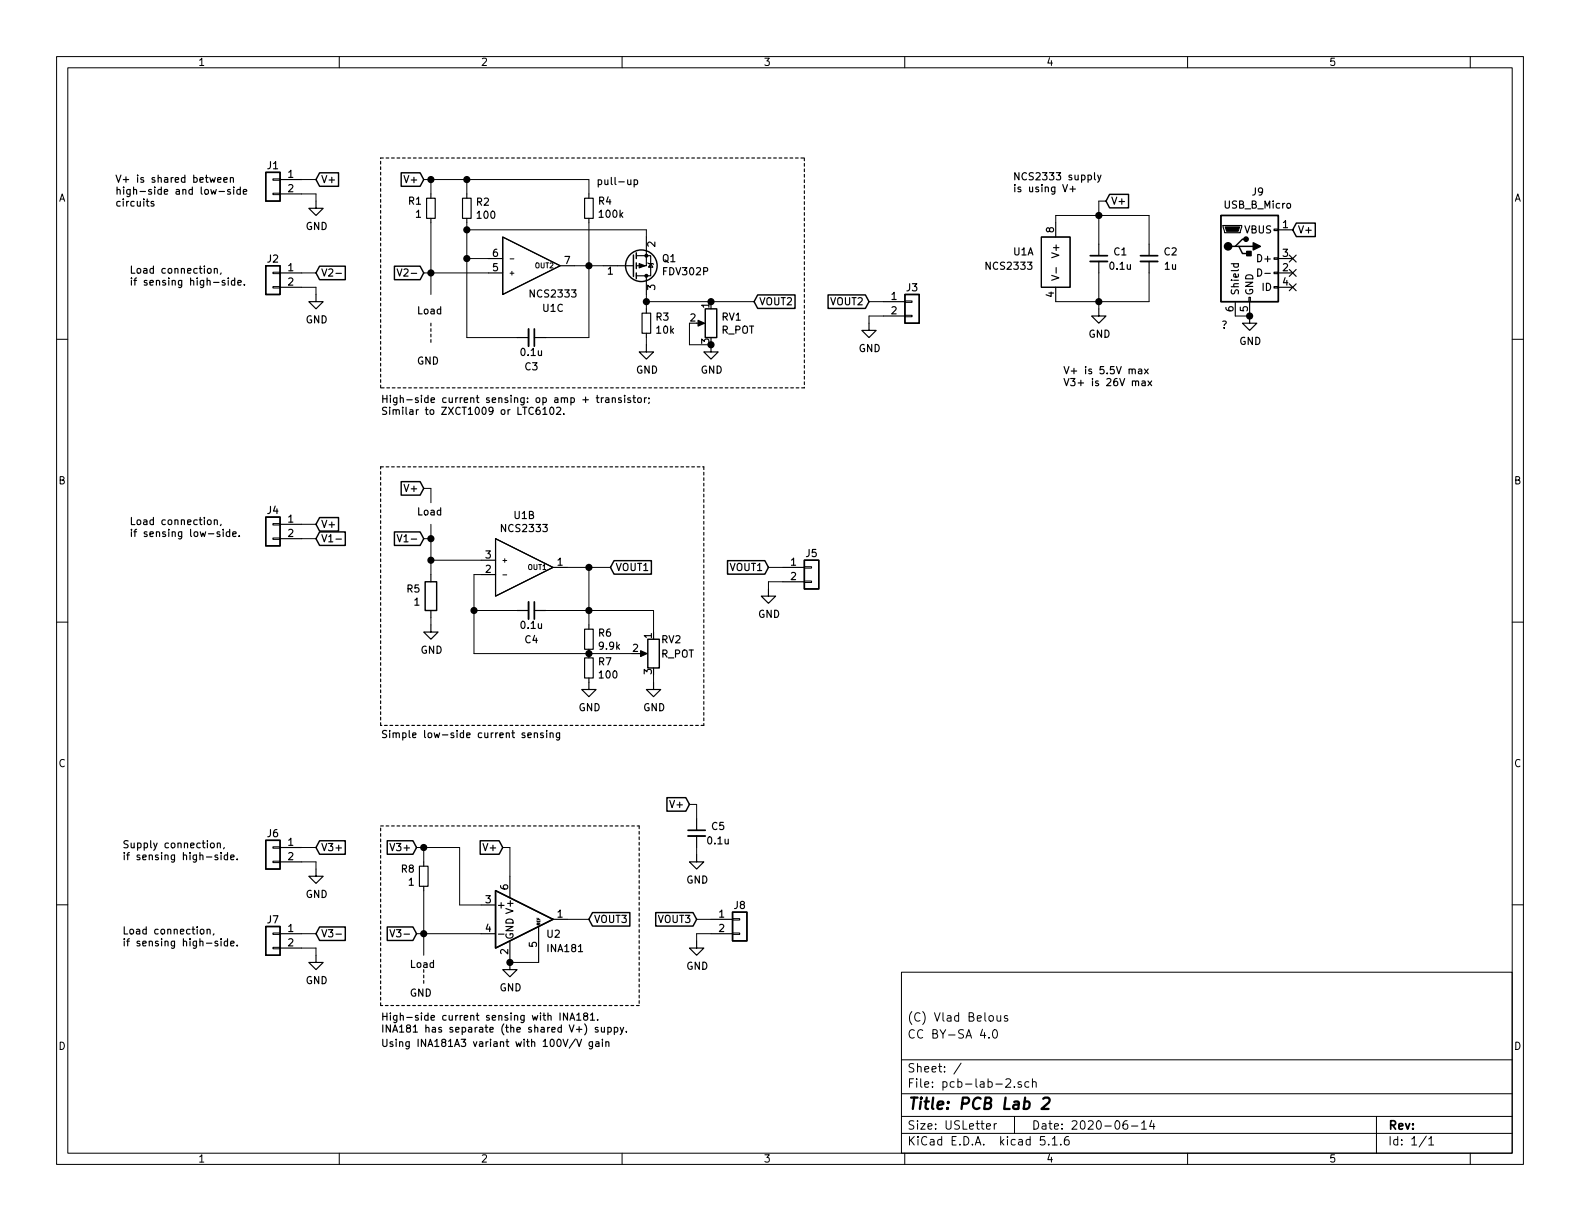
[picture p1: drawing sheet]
EESchema Schematic File Version 4
EELAYER 30 0
EELAYER END
$Descr USLetter 11000 8500
encoding utf-8
Sheet 1 1
Title "PCB Lab 2"
Date "2020-06-14"
Rev ""
Comp ""
Comment1 "CC BY-SA 4.0"
Comment2 "(C) Vlad Belous"
Comment3 ""
Comment4 ""
$EndDescr
$Comp
L local_symbols:NCS2333 U1
U 1 1
P 7350 1850
F 0 "U1" H 7050 1950 50  0000 L CNN
F 1 "NCS2333" H 6850 1850 50  0000 L CNN
F 2 "local_footprints:SOIC-8_3.9x4.9mm_Pitch1.27mm_HS" H 7350 1500 50  0001 C CNN
F 3 "" H 7400 1850 50  0001 C CNN
	1    7350 1850
	1    0    0    -1  
$EndComp
$Comp
L power:GND #PWR016
U 1 1
P 7650 2150
F 0 "#PWR016" H 7650 1900 50  0001 C CNN
F 1 "GND" H 7655 1977 50  0000 C CNN
F 2 "" H 7650 2150 50  0001 C CNN
F 3 "" H 7650 2150 50  0001 C CNN
	1    7650 2150
	1    0    0    -1  
$EndComp
$Comp
L local_symbols:NCS2333 U1
U 3 1
P 3700 1850
F 0 "U1" H 3850 2150 50  0000 C CNN
F 1 "NCS2333" H 3850 2050 50  0000 C CNN
F 2 "local_footprints:SOIC-8_3.9x4.9mm_Pitch1.27mm_HS" H 3700 1500 50  0001 C CNN
F 3 "" H 3750 1850 50  0001 C CNN
	3    3700 1850
	1    0    0    1   
$EndComp
Text GLabel 2950 1250 0    50   Input ~ 0
V+
Wire Wire Line
	3000 1900 2950 1900
Text GLabel 2950 1900 0    50   Input ~ 0
V2-
Text Notes 2900 2200 0    50   ~ 0
Load
Wire Wire Line
	3000 1900 3000 2050
Connection ~ 3000 1900
$Comp
L Device:R_Small R2
U 1 1
P 3250 1450
F 0 "R2" H 3309 1496 50  0000 L CNN
F 1 "100" H 3309 1405 50  0000 L CNN
F 2 "local_footprints:1206_HS" H 3250 1450 50  0001 C CNN
F 3 "~" H 3250 1450 50  0001 C CNN
	1    3250 1450
	1    0    0    -1  
$EndComp
$Comp
L Device:R_Small R3
U 1 1
P 4500 2250
F 0 "R3" H 4559 2296 50  0000 L CNN
F 1 "10k" H 4559 2205 50  0000 L CNN
F 2 "local_footprints:1206_HS" H 4500 2250 50  0001 C CNN
F 3 "~" H 4500 2250 50  0001 C CNN
	1    4500 2250
	1    0    0    -1  
$EndComp
$Comp
L Device:Q_PMOS_GSD Q1
U 1 1
P 4400 1850
F 0 "Q1" H 4605 1804 50  0000 L CNN
F 1 "FDV302P" H 4605 1895 50  0000 L CNN
F 2 "local_footprints:SOT-23_HS" H 4600 1950 50  0001 C CNN
F 3 "~" H 4400 1850 50  0001 C CNN
	1    4400 1850
	1    0    0    1   
$EndComp
Wire Wire Line
	4500 2050 4500 2100
Wire Wire Line
	4500 2350 4500 2400
$Comp
L power:GND #PWR09
U 1 1
P 4500 2400
F 0 "#PWR09" H 4500 2150 50  0001 C CNN
F 1 "GND" H 4505 2227 50  0000 C CNN
F 2 "" H 4500 2400 50  0001 C CNN
F 3 "" H 4500 2400 50  0001 C CNN
	1    4500 2400
	1    0    0    -1  
$EndComp
$Comp
L Device:R_Small R4
U 1 1
P 4100 1450
F 0 "R4" H 4041 1404 50  0000 R CNN
F 1 "100k" H 4041 1495 50  0000 R CNN
F 2 "local_footprints:0805_HS" H 4100 1450 50  0001 C CNN
F 3 "~" H 4100 1450 50  0001 C CNN
	1    4100 1450
	-1   0    0    1   
$EndComp
Connection ~ 4500 2100
Wire Wire Line
	4500 2100 4500 2150
Wire Wire Line
	3400 1900 3000 1900
$Comp
L Device:R_Small R1
U 1 1
P 3000 1450
F 0 "R1" H 2942 1404 50  0000 R CNN
F 1 "1" H 2942 1495 50  0000 R CNN
F 2 "local_footprints:1210_HS" H 3000 1450 50  0001 C CNN
F 3 "~" H 3000 1450 50  0001 C CNN
	1    3000 1450
	1    0    0    1   
$EndComp
Wire Wire Line
	3250 1550 3250 1600
Wire Wire Line
	3250 1800 3400 1800
Wire Wire Line
	3000 1550 3000 1900
Wire Wire Line
	4500 1600 4500 1650
Connection ~ 3250 1600
Wire Wire Line
	3250 1600 3250 1800
Wire Wire Line
	4000 1850 4100 1850
Connection ~ 4100 1850
Wire Wire Line
	4100 1850 4200 1850
Wire Wire Line
	3000 1250 3000 1350
Connection ~ 3000 1250
Wire Wire Line
	3000 1250 2950 1250
Wire Wire Line
	3250 1250 3250 1350
Connection ~ 3250 1250
Wire Wire Line
	3250 1250 3000 1250
Wire Wire Line
	4100 1250 4100 1350
Wire Wire Line
	4100 1550 4100 1850
Text Notes 4150 1300 0    50   ~ 0
pull-up
Text Notes 2650 2900 0    50   ~ 0
High-side current sensing: op amp + transistor;\nSimilar to ZXCT1009 or LTC6102.
$Comp
L Amplifier_Current:INA181 U2
U 1 1
P 3650 6400
F 0 "U2" H 3800 6300 50  0000 L CNN
F 1 "INA181" H 3800 6200 50  0000 L CNN
F 2 "local_footprints:SOT-23-6_HS" H 3700 6450 50  0001 C CNN
F 3 "http://www.ti.com/lit/ds/symlink/ina181.pdf" H 3800 6550 50  0001 C CNN
	1    3650 6400
	1    0    0    -1  
$EndComp
Text Notes 2650 7300 0    50   ~ 0
Using INA181A3 variant with 100V/V gain
$Comp
L Device:R_Small R8
U 1 1
P 2950 6100
F 0 "R8" H 2892 6054 50  0000 R CNN
F 1 "1" H 2892 6145 50  0000 R CNN
F 2 "local_footprints:1210_HS" H 2950 6100 50  0001 C CNN
F 3 "~" H 2950 6100 50  0001 C CNN
	1    2950 6100
	1    0    0    1   
$EndComp
Text GLabel 2900 5900 0    50   Input ~ 0
V3+
Wire Wire Line
	2900 5900 2950 5900
Wire Wire Line
	2950 5900 2950 6000
Wire Wire Line
	2950 6500 3350 6500
Wire Wire Line
	2950 6500 2950 6650
Text Notes 2850 6750 0    50   ~ 0
Load
Connection ~ 2950 6500
Wire Wire Line
	2950 6200 2950 6500
Text GLabel 2900 6500 0    50   Input ~ 0
V3-
Wire Wire Line
	2900 6500 2950 6500
Wire Wire Line
	2950 5900 3200 5900
Wire Wire Line
	3200 5900 3200 6300
Wire Wire Line
	3200 6300 3350 6300
Connection ~ 2950 5900
Text GLabel 3500 5900 0    50   Input ~ 0
V+
Wire Wire Line
	3500 5900 3550 5900
Wire Wire Line
	3550 5900 3550 6100
$Comp
L power:GND #PWR07
U 1 1
P 3550 6700
F 0 "#PWR07" H 3550 6450 50  0001 C CNN
F 1 "GND" H 3555 6527 50  0000 C CNN
F 2 "" H 3550 6700 50  0001 C CNN
F 3 "" H 3550 6700 50  0001 C CNN
	1    3550 6700
	1    0    0    -1  
$EndComp
Wire Wire Line
	3750 6700 3550 6700
Connection ~ 3550 6700
Wire Wire Line
	3950 6400 4100 6400
Text GLabel 4100 6400 2    50   Input ~ 0
VOUT3
Wire Notes Line
	2650 5750 4450 5750
Wire Notes Line
	4450 5750 4450 7000
Wire Notes Line
	4450 7000 2650 7000
Wire Notes Line
	2650 7000 2650 5750
Text Notes 2650 7200 0    50   ~ 0
High-side current sensing with INA181.\nINA181 has separate (the shared V+) suppy.
Text GLabel 2200 1250 2    50   Input ~ 0
V+
$Comp
L Connector_Generic:Conn_01x02 J1
U 1 1
P 1900 1250
F 0 "J1" H 1900 1350 50  0000 C CNN
F 1 "Conn_01x02" H 1818 1376 50  0001 C CNN
F 2 "local_footprints:Pin_Header_Straight_1x02_Pitch2.54mm" H 1900 1250 50  0001 C CNN
F 3 "~" H 1900 1250 50  0001 C CNN
	1    1900 1250
	-1   0    0    -1  
$EndComp
$Comp
L power:GND #PWR01
U 1 1
P 2200 1400
F 0 "#PWR01" H 2200 1150 50  0001 C CNN
F 1 "GND" H 2205 1227 50  0000 C CNN
F 2 "" H 2200 1400 50  0001 C CNN
F 3 "" H 2200 1400 50  0001 C CNN
	1    2200 1400
	1    0    0    -1  
$EndComp
Wire Wire Line
	2100 1250 2200 1250
Wire Wire Line
	2100 1350 2200 1350
Wire Wire Line
	2200 1350 2200 1400
$Comp
L Connector_Generic:Conn_01x02 J2
U 1 1
P 1900 1900
F 0 "J2" H 1900 2000 50  0000 C CNN
F 1 "Conn_01x02" H 1818 2026 50  0001 C CNN
F 2 "local_footprints:Pin_Header_Straight_1x02_Pitch2.54mm" H 1900 1900 50  0001 C CNN
F 3 "~" H 1900 1900 50  0001 C CNN
	1    1900 1900
	-1   0    0    -1  
$EndComp
Text GLabel 2200 1900 2    50   Input ~ 0
V2-
$Comp
L power:GND #PWR02
U 1 1
P 2200 2050
F 0 "#PWR02" H 2200 1800 50  0001 C CNN
F 1 "GND" H 2205 1877 50  0000 C CNN
F 2 "" H 2200 2050 50  0001 C CNN
F 3 "" H 2200 2050 50  0001 C CNN
	1    2200 2050
	1    0    0    -1  
$EndComp
Wire Wire Line
	2100 1900 2200 1900
Wire Wire Line
	2100 2000 2200 2000
Wire Wire Line
	2200 2000 2200 2050
$Comp
L Device:R_POT RV1
U 1 1
P 4950 2250
F 0 "RV1" H 4880 2296 50  0000 R CNN
F 1 "R_POT" H 4880 2205 50  0000 R CNN
F 2 "local_footprints:Conn_01x03_small" H 4950 2250 50  0001 C CNN
F 3 "~" H 4950 2250 50  0001 C CNN
	1    4950 2250
	-1   0    0    -1  
$EndComp
$Comp
L power:GND #PWR013
U 1 1
P 4950 2400
F 0 "#PWR013" H 4950 2150 50  0001 C CNN
F 1 "GND" H 4955 2227 50  0000 C CNN
F 2 "" H 4950 2400 50  0001 C CNN
F 3 "" H 4950 2400 50  0001 C CNN
	1    4950 2400
	1    0    0    -1  
$EndComp
Text GLabel 5250 2100 2    50   Input ~ 0
VOUT2
$Comp
L Connector_Generic:Conn_01x02 J3
U 1 1
P 6350 2100
F 0 "J3" H 6350 2200 50  0000 C CNN
F 1 "Conn_01x02" H 6268 2226 50  0001 C CNN
F 2 "local_footprints:Pin_Header_Straight_1x02_Pitch2.54mm" H 6350 2100 50  0001 C CNN
F 3 "~" H 6350 2100 50  0001 C CNN
	1    6350 2100
	1    0    0    -1  
$EndComp
Text GLabel 6050 2100 0    50   Input ~ 0
VOUT2
Wire Wire Line
	6150 2200 6050 2200
Wire Wire Line
	6050 2200 6050 2250
Wire Wire Line
	6050 2100 6150 2100
$Comp
L power:GND #PWR015
U 1 1
P 6050 2250
F 0 "#PWR015" H 6050 2000 50  0001 C CNN
F 1 "GND" H 6055 2077 50  0000 C CNN
F 2 "" H 6050 2250 50  0001 C CNN
F 3 "" H 6050 2250 50  0001 C CNN
	1    6050 2250
	1    0    0    -1  
$EndComp
Text Notes 800  1450 0    50   ~ 0
V+ is shared between\nhigh-side and low-side\ncircuits
Text Notes 900  2000 0    50   ~ 0
Load connection,\nif sensing high-side.
Wire Wire Line
	4800 2250 4800 2400
Wire Wire Line
	4800 2400 4950 2400
Connection ~ 4950 2400
Wire Wire Line
	4500 2100 4950 2100
Wire Wire Line
	4950 2100 5250 2100
Connection ~ 4950 2100
Wire Wire Line
	3250 1800 3250 2350
Connection ~ 3250 1800
$Comp
L Device:C_Small C3
U 1 1
P 3700 2350
F 0 "C3" V 3900 2350 50  0000 C CNN
F 1 "0.1u" V 3800 2350 50  0000 C CNN
F 2 "local_footprints:0805_HS" H 3700 2350 50  0001 C CNN
F 3 "~" H 3700 2350 50  0001 C CNN
	1    3700 2350
	0    1    1    0   
$EndComp
Wire Wire Line
	4100 1850 4100 2350
Wire Wire Line
	3250 2350 3600 2350
Wire Wire Line
	3800 2350 4100 2350
Wire Wire Line
	3000 3400 3000 3500
Wire Wire Line
	2950 3400 3000 3400
Text GLabel 2950 3400 0    50   Input ~ 0
V+
$Comp
L Connector_Generic:Conn_01x02 J4
U 1 1
P 1900 3650
F 0 "J4" H 1900 3750 50  0000 C CNN
F 1 "Conn_01x02" H 1818 3776 50  0001 C CNN
F 2 "local_footprints:Pin_Header_Straight_1x02_Pitch2.54mm" H 1900 3650 50  0001 C CNN
F 3 "~" H 1900 3650 50  0001 C CNN
	1    1900 3650
	-1   0    0    -1  
$EndComp
Text GLabel 2200 3750 2    50   Input ~ 0
V1-
$Comp
L power:GND #PWR014
U 1 1
P 5350 4100
F 0 "#PWR014" H 5350 3850 50  0001 C CNN
F 1 "GND" H 5355 3927 50  0000 C CNN
F 2 "" H 5350 4100 50  0001 C CNN
F 3 "" H 5350 4100 50  0001 C CNN
	1    5350 4100
	1    0    0    -1  
$EndComp
Wire Wire Line
	5350 3950 5450 3950
Wire Wire Line
	5350 4050 5350 4100
Wire Wire Line
	5450 4050 5350 4050
Text GLabel 5350 3950 0    50   Input ~ 0
VOUT1
$Comp
L Connector_Generic:Conn_01x02 J5
U 1 1
P 5650 3950
F 0 "J5" H 5650 4050 50  0000 C CNN
F 1 "Conn_01x02" H 5568 4076 50  0001 C CNN
F 2 "local_footprints:Pin_Header_Straight_1x02_Pitch2.54mm" H 5650 3950 50  0001 C CNN
F 3 "~" H 5650 3950 50  0001 C CNN
	1    5650 3950
	1    0    0    -1  
$EndComp
Wire Wire Line
	4550 4700 4550 4750
$Comp
L power:GND #PWR010
U 1 1
P 4550 4750
F 0 "#PWR010" H 4550 4500 50  0001 C CNN
F 1 "GND" H 4555 4577 50  0000 C CNN
F 2 "" H 4550 4750 50  0001 C CNN
F 3 "" H 4550 4750 50  0001 C CNN
	1    4550 4750
	1    0    0    -1  
$EndComp
Wire Wire Line
	4100 4250 4100 4350
Wire Wire Line
	4550 4250 4100 4250
Wire Wire Line
	4550 4400 4550 4250
Wire Wire Line
	4400 4550 4100 4550
Connection ~ 4100 4250
Connection ~ 4100 4550
$Comp
L Device:R_Small R7
U 1 1
P 4100 4650
F 0 "R7" H 4159 4696 50  0000 L CNN
F 1 "100" H 4159 4605 50  0000 L CNN
F 2 "local_footprints:1206_HS" H 4100 4650 50  0001 C CNN
F 3 "~" H 4100 4650 50  0001 C CNN
	1    4100 4650
	1    0    0    -1  
$EndComp
$Comp
L Device:R_Small R6
U 1 1
P 4100 4450
F 0 "R6" H 4159 4496 50  0000 L CNN
F 1 "9.9k" H 4159 4405 50  0000 L CNN
F 2 "local_footprints:1206_HS" H 4100 4450 50  0001 C CNN
F 3 "~" H 4100 4450 50  0001 C CNN
	1    4100 4450
	1    0    0    -1  
$EndComp
Connection ~ 3300 4250
Wire Wire Line
	3300 4550 3300 4250
Wire Wire Line
	4100 3950 4250 3950
Connection ~ 4100 3950
Wire Wire Line
	4100 4250 3800 4250
Wire Wire Line
	4100 3950 4100 4250
Wire Wire Line
	3950 3950 4100 3950
Wire Wire Line
	3300 4250 3600 4250
$Comp
L Device:C_Small C4
U 1 1
P 3700 4250
F 0 "C4" V 3900 4250 50  0000 C CNN
F 1 "0.1u" V 3800 4250 50  0000 C CNN
F 2 "local_footprints:0805_HS" H 3700 4250 50  0001 C CNN
F 3 "~" H 3700 4250 50  0001 C CNN
	1    3700 4250
	0    1    1    0   
$EndComp
$Comp
L local_symbols:NCS2333 U1
U 2 1
P 3650 3950
F 0 "U1" H 3650 4315 50  0000 C CNN
F 1 "NCS2333" H 3650 4224 50  0000 C CNN
F 2 "local_footprints:SOIC-8_3.9x4.9mm_Pitch1.27mm_HS" H 3650 3600 50  0001 C CNN
F 3 "" H 3700 3950 50  0001 C CNN
	2    3650 3950
	1    0    0    -1  
$EndComp
$Comp
L Device:R_POT RV2
U 1 1
P 4550 4550
F 0 "RV2" H 4500 4650 50  0000 R CNN
F 1 "R_POT" H 4500 4550 50  0000 R CNN
F 2 "local_footprints:Conn_01x03_small" H 4550 4550 50  0001 C CNN
F 3 "~" H 4550 4550 50  0001 C CNN
	1    4550 4550
	-1   0    0    -1  
$EndComp
$Comp
L power:GND #PWR08
U 1 1
P 4100 4750
F 0 "#PWR08" H 4100 4500 50  0001 C CNN
F 1 "GND" H 4105 4577 50  0000 C CNN
F 2 "" H 4100 4750 50  0001 C CNN
F 3 "" H 4100 4750 50  0001 C CNN
	1    4100 4750
	1    0    0    -1  
$EndComp
Wire Wire Line
	3350 3900 3000 3900
Text Notes 900  3750 0    50   ~ 0
Load connection,\nif sensing low-side.
Wire Wire Line
	2100 3750 2200 3750
Wire Wire Line
	2100 3650 2200 3650
Text GLabel 2200 3650 2    50   Input ~ 0
V+
Connection ~ 3000 3750
Wire Wire Line
	3000 3750 3000 3650
Text Notes 2900 3600 0    50   ~ 0
Load
Text Notes 2650 5150 0    50   ~ 0
Simple low-side current sensing
Text GLabel 4250 3950 2    50   Input ~ 0
VOUT1
Wire Wire Line
	2950 3750 3000 3750
Wire Wire Line
	3000 3750 3000 3900
Text GLabel 2950 3750 0    50   Input ~ 0
V1-
Connection ~ 3000 3900
$Comp
L power:GND #PWR06
U 1 1
P 3000 4350
F 0 "#PWR06" H 3000 4100 50  0001 C CNN
F 1 "GND" H 3005 4177 50  0000 C CNN
F 2 "" H 3000 4350 50  0001 C CNN
F 3 "" H 3000 4350 50  0001 C CNN
	1    3000 4350
	1    0    0    -1  
$EndComp
Wire Wire Line
	3000 4300 3000 4350
Wire Wire Line
	3000 3900 3000 4000
$Comp
L Device:R R5
U 1 1
P 3000 4150
F 0 "R5" H 2931 4104 50  0000 R CNN
F 1 "1" H 2931 4195 50  0000 R CNN
F 2 "local_footprints:1210_HS" V 2930 4150 50  0001 C CNN
F 3 "~" H 3000 4150 50  0001 C CNN
	1    3000 4150
	1    0    0    1   
$EndComp
Wire Wire Line
	3300 4000 3350 4000
Wire Wire Line
	3300 4250 3300 4000
Wire Notes Line
	2650 1100 5600 1100
Wire Notes Line
	5600 1100 5600 2700
Wire Notes Line
	5600 2700 2650 2700
Wire Notes Line
	2650 2700 2650 1100
Wire Notes Line
	2650 3250 4900 3250
Wire Notes Line
	4900 3250 4900 5050
Wire Notes Line
	4900 5050 2650 5050
Wire Notes Line
	2650 5050 2650 3250
Wire Wire Line
	7350 1550 7350 1500
Wire Wire Line
	7350 1500 7650 1500
Text GLabel 7700 1400 2    50   Input ~ 0
V+
$Comp
L Device:C_Small C1
U 1 1
P 7650 1800
F 0 "C1" H 7800 1850 50  0000 C CNN
F 1 "0.1u" H 7800 1750 50  0000 C CNN
F 2 "local_footprints:0805_HS" H 7650 1800 50  0001 C CNN
F 3 "~" H 7650 1800 50  0001 C CNN
	1    7650 1800
	1    0    0    -1  
$EndComp
Wire Wire Line
	7350 2100 7650 2100
Wire Wire Line
	7650 2100 7650 1900
Wire Wire Line
	7650 1700 7650 1500
Connection ~ 7650 2100
Wire Wire Line
	7650 2100 7650 2150
Text Notes 7050 1350 0    50   ~ 0
NCS2333 supply\nis using V+
Text Notes 8500 2300 0    50   ~ 0
?
Wire Wire Line
	3250 1250 4100 1250
Wire Wire Line
	3250 1600 4500 1600
Wire Wire Line
	3300 4550 4100 4550
$Comp
L Device:C_Small C2
U 1 1
P 8000 1800
F 0 "C2" H 8150 1850 50  0000 C CNN
F 1 "1u" H 8150 1750 50  0000 C CNN
F 2 "local_footprints:1206_HS" H 8000 1800 50  0001 C CNN
F 3 "~" H 8000 1800 50  0001 C CNN
	1    8000 1800
	1    0    0    -1  
$EndComp
Wire Wire Line
	7650 1500 8000 1500
Wire Wire Line
	8000 1500 8000 1700
Connection ~ 7650 1500
Wire Wire Line
	7650 2100 8000 2100
Wire Wire Line
	8000 2100 8000 1900
Wire Wire Line
	7700 1400 7650 1400
Wire Wire Line
	7650 1400 7650 1500
$Comp
L power:GND #PWR012
U 1 1
P 4850 6550
F 0 "#PWR012" H 4850 6300 50  0001 C CNN
F 1 "GND" H 4855 6377 50  0000 C CNN
F 2 "" H 4850 6550 50  0001 C CNN
F 3 "" H 4850 6550 50  0001 C CNN
	1    4850 6550
	1    0    0    -1  
$EndComp
Wire Wire Line
	4850 6400 4950 6400
Wire Wire Line
	4850 6500 4850 6550
Wire Wire Line
	4950 6500 4850 6500
Text GLabel 4850 6400 0    50   Input ~ 0
VOUT3
$Comp
L Connector_Generic:Conn_01x02 J8
U 1 1
P 5150 6400
F 0 "J8" H 5150 6500 50  0000 C CNN
F 1 "Conn_01x02" H 5068 6526 50  0001 C CNN
F 2 "local_footprints:Pin_Header_Straight_1x02_Pitch2.54mm" H 5150 6400 50  0001 C CNN
F 3 "~" H 5150 6400 50  0001 C CNN
	1    5150 6400
	1    0    0    -1  
$EndComp
$Comp
L Connector_Generic:Conn_01x02 J7
U 1 1
P 1900 6500
F 0 "J7" H 1900 6600 50  0000 C CNN
F 1 "Conn_01x02" H 1818 6626 50  0001 C CNN
F 2 "local_footprints:Pin_Header_Straight_1x02_Pitch2.54mm" H 1900 6500 50  0001 C CNN
F 3 "~" H 1900 6500 50  0001 C CNN
	1    1900 6500
	-1   0    0    -1  
$EndComp
Text GLabel 2200 6500 2    50   Input ~ 0
V3-
$Comp
L power:GND #PWR04
U 1 1
P 2200 6650
F 0 "#PWR04" H 2200 6400 50  0001 C CNN
F 1 "GND" H 2205 6477 50  0000 C CNN
F 2 "" H 2200 6650 50  0001 C CNN
F 3 "" H 2200 6650 50  0001 C CNN
	1    2200 6650
	1    0    0    -1  
$EndComp
Wire Wire Line
	2100 6500 2200 6500
Wire Wire Line
	2100 6600 2200 6600
Wire Wire Line
	2200 6600 2200 6650
Text Notes 850  6600 0    50   ~ 0
Load connection,\nif sensing high-side.
$Comp
L Connector_Generic:Conn_01x02 J6
U 1 1
P 1900 5900
F 0 "J6" H 1900 6000 50  0000 C CNN
F 1 "Conn_01x02" H 1818 6026 50  0001 C CNN
F 2 "local_footprints:Pin_Header_Straight_1x02_Pitch2.54mm" H 1900 5900 50  0001 C CNN
F 3 "~" H 1900 5900 50  0001 C CNN
	1    1900 5900
	-1   0    0    -1  
$EndComp
$Comp
L power:GND #PWR03
U 1 1
P 2200 6050
F 0 "#PWR03" H 2200 5800 50  0001 C CNN
F 1 "GND" H 2205 5877 50  0000 C CNN
F 2 "" H 2200 6050 50  0001 C CNN
F 3 "" H 2200 6050 50  0001 C CNN
	1    2200 6050
	1    0    0    -1  
$EndComp
Wire Wire Line
	2100 5900 2200 5900
Wire Wire Line
	2100 6000 2200 6000
Wire Wire Line
	2200 6000 2200 6050
Text Notes 850  6000 0    50   ~ 0
Supply connection,\nif sensing high-side.
$Comp
L Device:C_Small C5
U 1 1
P 4850 5800
F 0 "C5" H 5000 5850 50  0000 C CNN
F 1 "0.1u" H 5000 5750 50  0000 C CNN
F 2 "local_footprints:0805_HS" H 4850 5800 50  0001 C CNN
F 3 "~" H 4850 5800 50  0001 C CNN
	1    4850 5800
	1    0    0    -1  
$EndComp
Text GLabel 4800 5600 0    50   Input ~ 0
V+
$Comp
L power:GND #PWR011
U 1 1
P 4850 5950
F 0 "#PWR011" H 4850 5700 50  0001 C CNN
F 1 "GND" H 4855 5777 50  0000 C CNN
F 2 "" H 4850 5950 50  0001 C CNN
F 3 "" H 4850 5950 50  0001 C CNN
	1    4850 5950
	1    0    0    -1  
$EndComp
Wire Wire Line
	4800 5600 4850 5600
Wire Wire Line
	4850 5600 4850 5700
Wire Wire Line
	4850 5900 4850 5950
$Comp
L Connector:USB_B_Micro J9
U 1 1
P 8700 1800
F 0 "J9" H 8757 2267 50  0000 C CNN
F 1 "USB_B_Micro" H 8757 2176 50  0000 C CNN
F 2 "local_footprints:USB-micro-B_4-legs_Banggood" H 8850 1750 50  0001 C CNN
F 3 "~" H 8850 1750 50  0001 C CNN
	1    8700 1800
	1    0    0    -1  
$EndComp
Text GLabel 9000 1600 2    50   Input ~ 0
V+
$Comp
L power:GND #PWR017
U 1 1
P 8700 2200
F 0 "#PWR017" H 8700 1950 50  0001 C CNN
F 1 "GND" H 8705 2027 50  0000 C CNN
F 2 "" H 8700 2200 50  0001 C CNN
F 3 "" H 8700 2200 50  0001 C CNN
	1    8700 2200
	1    0    0    -1  
$EndComp
Wire Wire Line
	8600 2200 8700 2200
Connection ~ 8700 2200
NoConn ~ 9000 1800
NoConn ~ 9000 1900
NoConn ~ 9000 2000
Wire Notes Line
	3000 2250 3000 2400
Text Notes 2900 2550 0    50   ~ 0
GND
Text Notes 2850 6950 0    50   ~ 0
GND
Wire Notes Line
	2950 6750 2950 6850
Text GLabel 2200 5900 2    50   Input ~ 0
V3+
Text Notes 7400 2700 0    50   ~ 0
V+ is 5.5V max\nV3+ is 26V max
$EndSCHEMATC
